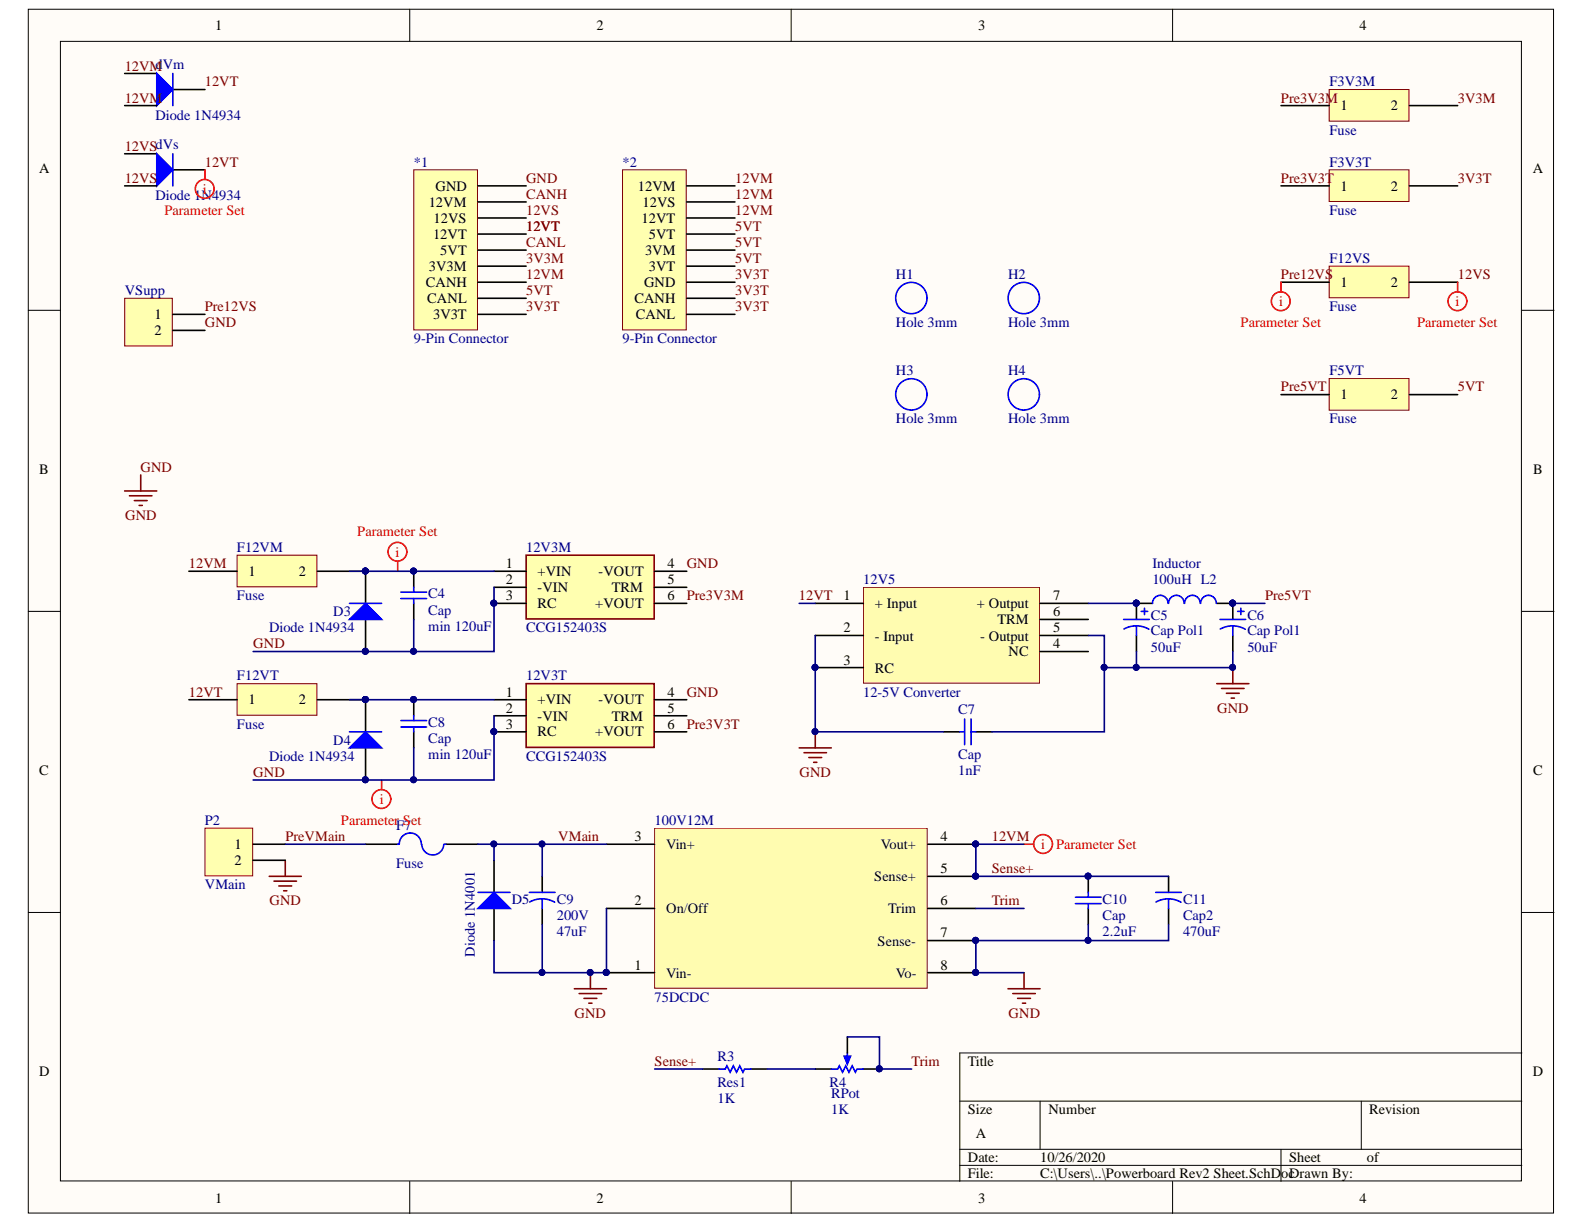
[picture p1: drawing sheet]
# Altium project Powerboard 1.2.0.PrjPCB
1 sheet, 35 parts. Net scope: global (net labels, ports and power ports of the same name join across sheets).
Board file: Powerboard Rev 2.PcbDoc

## Sheet Powerboard Rev2 Sheet.SchDoc
size A

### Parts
12V3M  CCG152403S  [CCG152403S]
12V3T  CCG152403S  [CCG152403S]
12V5  12-5V Converter  [CC6-1205SF-E]
100V12M  75DCDC  [100DC12]
*1  9-Pin Connector  [9-Pin]
*2  9-Pin Connector  [9-Pin]
C4  Cap  value min 120uF  [200mm Cap]
C5  Cap Pol1  value 50uF  [200milCap]
C6  Cap Pol1  value 50uF  [200milCap]
C7  Cap  value 1nF  [100milCap]
C8  Cap  value min 120uF  [200mm Cap]
C9  200V  value 47uF  [200milCap]
C10  Cap  value 2.2uF  [100milCap]
C11  Cap2  value 470uF  [200milCap]
D3  Diode 1N4934  [2pinDiode]
D4  Diode 1N4934  [2pinDiode]
D5  Diode 1N4001  [2pinDiode]
dVm  Diode 1N4934  [3pindiode]
dVs  Diode 1N4934  [3pindiode]
F3V3M  Fuse  [Fuse Hilder]
F3V3T  Fuse  [Fuse Hilder]
F5VT  Fuse  [Fuse Hilder]
F7  Fuse  [Fuse Hilder]
F12VM  Fuse  [Fuse Hilder]
F12VS  Fuse  [Fuse Hilder]
F12VT  Fuse  [Fuse Hilder]
H1  Hole 3mm  [Hole 3mm]
H2  Hole 3mm  [Hole 3mm]
H3  Hole 3mm  [Hole 3mm]
H4  Hole 3mm  [Hole 3mm]
L2  Inductor  value 100uH  [Inductor]
P2  VMain  [HDR1X2]
R3  Res1  value 1K  [AXIAL-0.3]
R4  RPot  value 1K  [POT inline wide]
VSupp  (no value)  [HDR1X2]

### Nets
GND: 12V3M.2(-VIN) 12V3M.3(RC) 12V3M.4(-VOUT) 12V3T.2(-VIN) 12V3T.3(RC) 12V3T.4(-VOUT) 12V5.2(-_Input) 12V5.3(RC) 12V5.5(-_Output) 100V12M.1(Vin-) 100V12M.2(On/Off) 100V12M.7(Sense-) 100V12M.8(Vo-) *1.1(GND) C4.1 C5.2 C6.2 C7.1 C7.2 C8.1 C9.2 C10.1 C11.2 D3.1(A) D4.1(A) D5.1(A) P2.2 VSupp.2
3V3M: *1.6(3V3M) F3V3M.2
3V3T: *1.9(3V3T) *2.7(GND) *2.8(CANH) *2.9(CANL) F3V3T.2
5VT: *1.8(CANL) *2.4(5VT) *2.5(3VM) *2.6(3VT) F5VT.2
12VM: 100V12M.4(Vout+) 100V12M.5(Sense+) *1.7(CANH) *2.1(12VM) *2.2(12VS) *2.3(12VT) C10.2 C11.1 dVm.1(A) dVm.3(A) F12VM.1 R3.1  [also labelled Sense+]
12VS: *1.3(12VS) dVs.1(A) dVs.3(A) F12VS.2
12VT: 12V5.1(+_Input) *1.4(12VT) dVm.2(K) dVs.2(K) F12VT.1
CANH: *1.2(12VM)
CANL: *1.5(5VT)
Pre3V3M: 12V3M.6(+VOUT) F3V3M.1
Pre3V3T: 12V3T.6(+VOUT) F3V3T.1
Pre5VT: C6.1 F5VT.1 L2.2
Pre12VS: F12VS.1 VSupp.1
PreVMain: F7.1 P2.1
Trim: 100V12M.6(Trim) R4.1(TOP) R4.2(TAP)
VMain: 100V12M.3(Vin+) C9.1 D5.2(K) F7.2
Net12V3M_1: 12V3M.1(+VIN) C4.2 D3.2(K) F12VM.2
Net12V3T_1: 12V3T.1(+VIN) C8.2 D4.2(K) F12VT.2
Net12V5_7: 12V5.7(+_Output) C5.1 L2.1
NetR3_2: R3.2 R4.3(BOT)

Not connected (* = marked no-connect by the designer): 12V3M 5(TRM); 12V3T 5(TRM); 12V5 4(NC) 6(TRM)

### Layout directives
rule Width Constraint [Pref Width = 50mil    Min Width = 50mil    Max Width = 50mil]: 12VM, Net12V3M_1
rule Width Constraint [Pref Width = 30mil    Min Width = 30mil    Max Width = 30mil]: 12VS, 12VT, GND, Pre12VS
